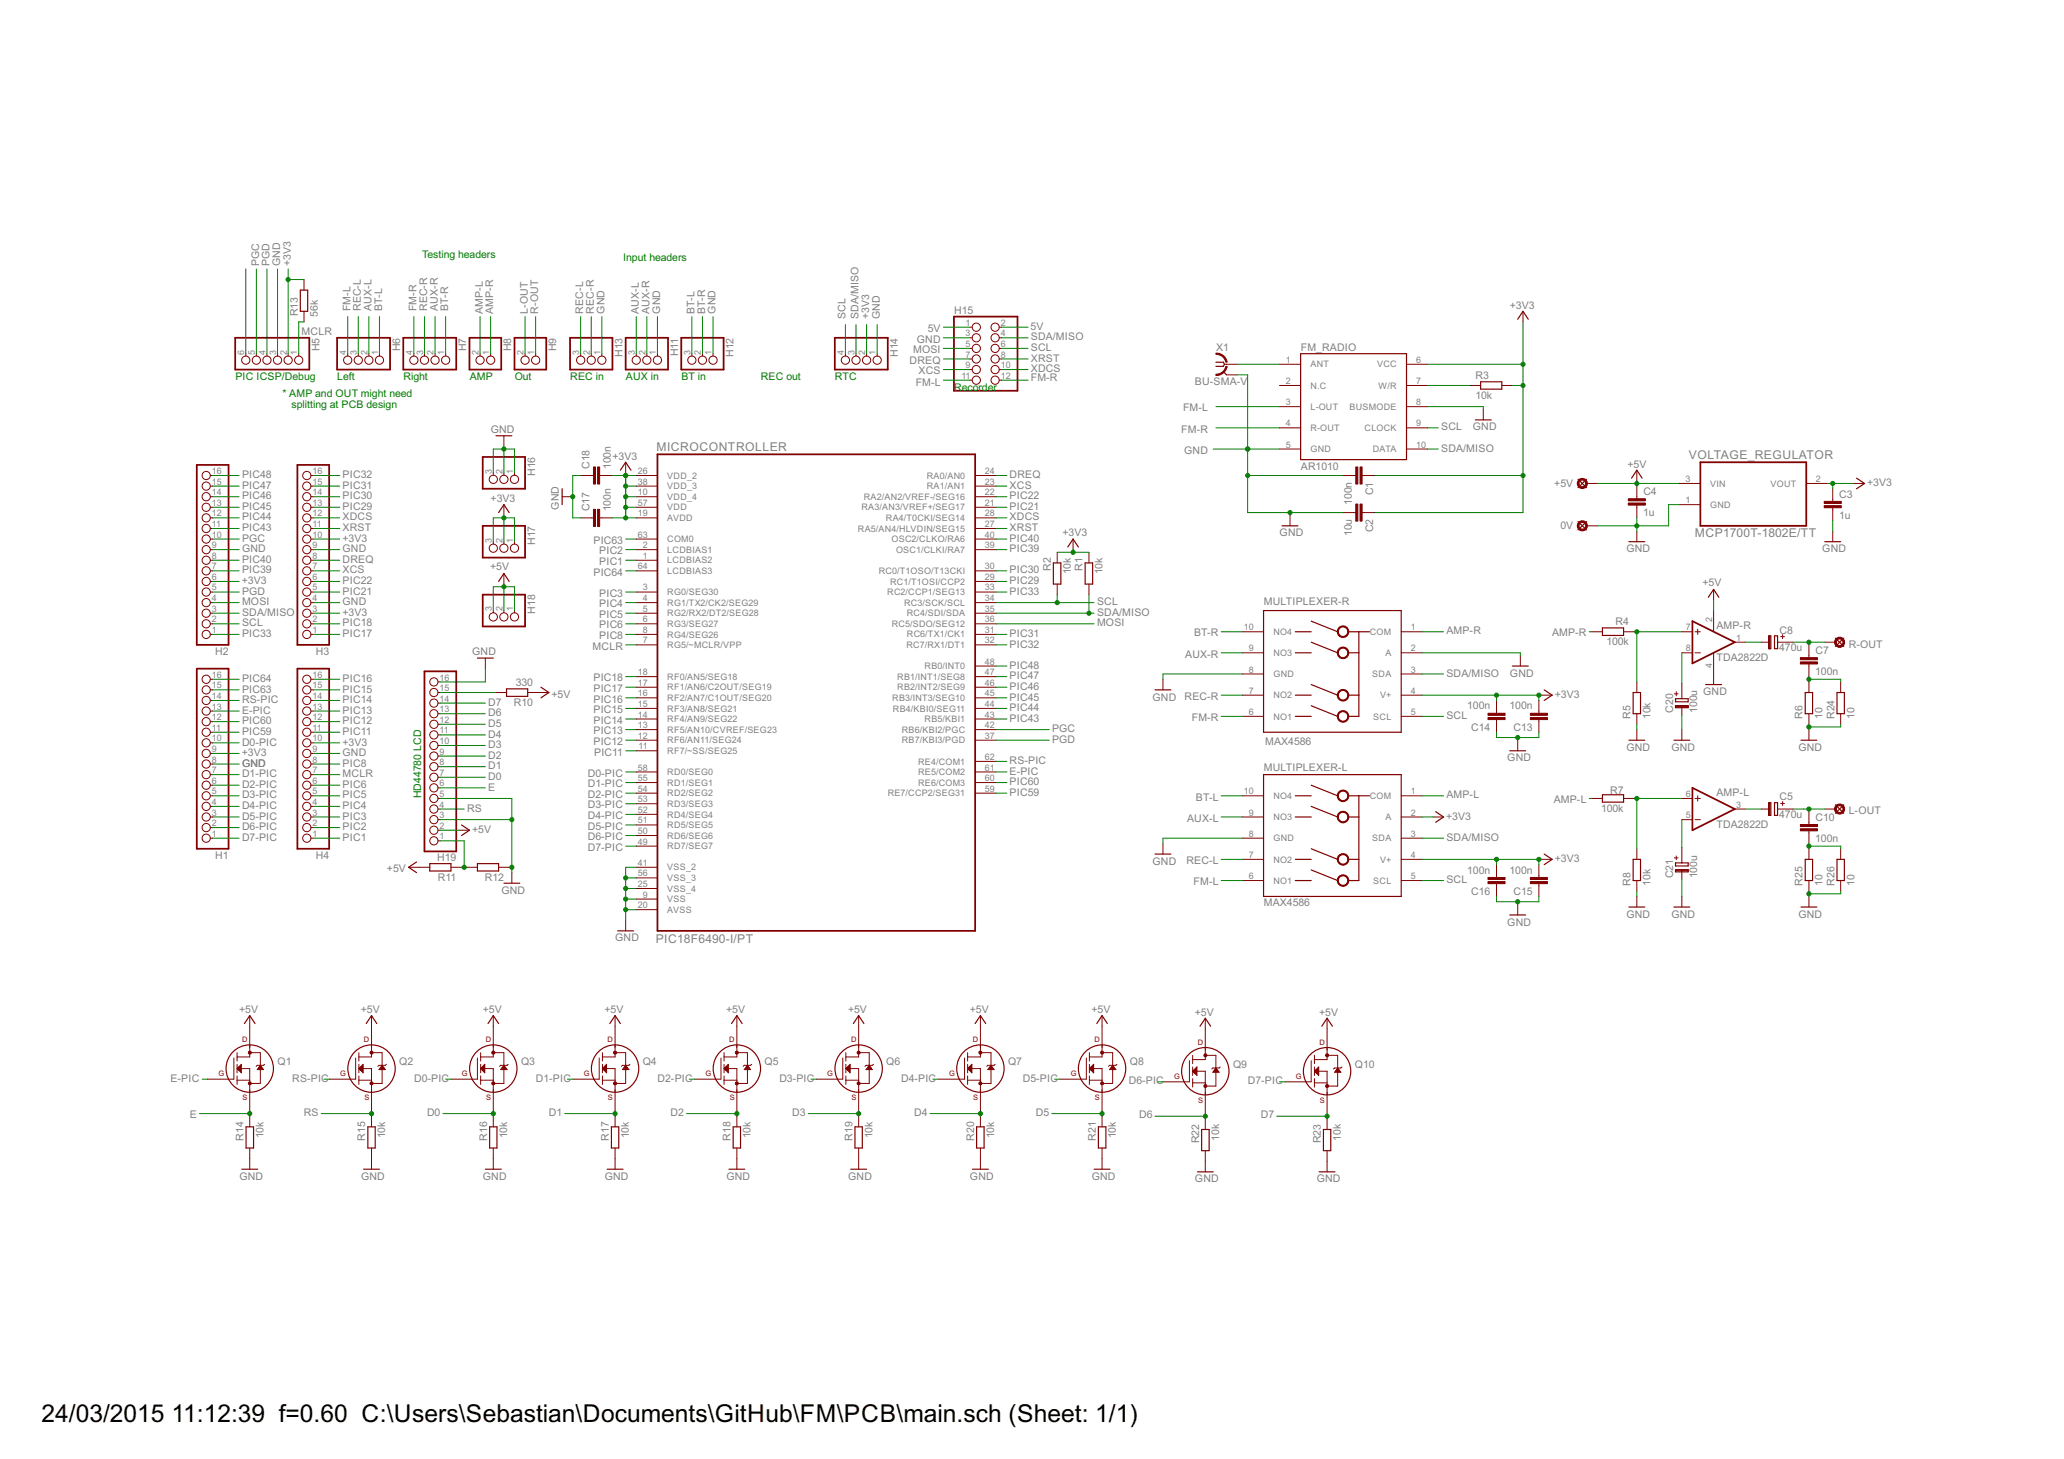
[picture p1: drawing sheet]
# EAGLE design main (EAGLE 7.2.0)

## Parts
0V  LSP11  [LSP11]
+5V  LSP11  [LSP11]
AMP-  TDA2822D  [SO08]
C1  100n  C-EUC0805  [C0805]
C2  10u  C-EUC0805  [C0805]
C3  1u  C-EUC0805  [C0805]
C4  1u  C-EUC0805  [C0805]
C5  470u  C-PR-SMD-SV-G  [SV-G]
C7  100n  C-EUC0805  [C0805]
C8  470u  C-PR-SMD-SV-G  [SV-G]
C10  100n  C-EUC0805  [C0805]
C13  100n  C-EUC0805  [C0805]
C14  100n  C-EUC0805  [C0805]
C15  100n  C-EUC0805  [C0805]
C16  100n  C-EUC0805  [C0805]
C17  100n  C-EUC0805  [C0805]
C18  100n  C-EUC0805  [C0805]
C20  100u  C-PR-SMD-SV-D  [SV-D]
C21  100u  C-PR-SMD-SV-D  [SV-D]
H1  PINHD-1X16  [1X16]
H2  PINHD-1X16  [1X16]
H3  PINHD-1X16  [1X16]
H4  PINHD-1X16  [1X16]
H5  PINHD-1X6  [1X06]
H6  PINHD-1X4  [1X04]
H7  PINHD-1X4  [1X04]
H8  PINHD-1X2  [1X02]
H9  PINHD-1X2  [1X02]
H11  PINHD-1X3  [1X03]
H12  PINHD-1X3  [1X03]
H13  PINHD-1X3  [1X03]
H14  PINHD-1X4/90  [1X04/90]
H15  PINHD-2X6  [2X06]
H16  PINHD-1X3  [1X03]
H17  PINHD-1X3  [1X03]
H18  PINHD-1X3  [1X03]
H19  PINHD-1X16  [1X16]
L-OUT  LSP10  [LSP10]
MICROCONTROLLER  PIC18F6490-I/PT  [QFP50P1200X1200X120-64N]
Q1  2N7000_SOT23  [SOT-23]
Q2  2N7000_SOT23  [SOT-23]
Q3  2N7000_SOT23  [SOT-23]
Q4  2N7000_SOT23  [SOT-23]
Q5  2N7000_SOT23  [SOT-23]
Q6  2N7000_SOT23  [SOT-23]
Q7  2N7000_SOT23  [SOT-23]
Q8  2N7000_SOT23  [SOT-23]
Q9  2N7000_SOT23  [SOT-23]
Q10  2N7000_SOT23  [SOT-23]
R1  10k  R-EU_M0805  [M0805]
R2  10k  R-EU_M0805  [M0805]
R3  10k  R-EU_M0805  [M0805]
R4  100k  R-EU_M0805  [M0805]
R5  10k  R-EU_M0805  [M0805]
R6  10  R-EU_M0805  [M0805]
R7  100k  R-EU_M0805  [M0805]
R8  10k  R-EU_M0805  [M0805]
R10  330  R-EU_M0805  [M0805]
R11  R-EU_M0805  [M0805]
R12  R-EU_M0805  [M0805]
R13  56k  R-EU_M0805  [M0805]
R14  10k  R-EU_M0805  [M0805]
R15  10k  R-EU_M0805  [M0805]
R16  10k  R-EU_M0805  [M0805]
R17  10k  R-EU_M0805  [M0805]
R18  10k  R-EU_M0805  [M0805]
R19  10k  R-EU_M0805  [M0805]
R20  10k  R-EU_M0805  [M0805]
R21  10k  R-EU_M0805  [M0805]
R22  10k  R-EU_M0805  [M0805]
R23  10k  R-EU_M0805  [M0805]
R24  10  R-EU_M0805  [M0805]
R25  10  R-EU_M0805  [M0805]
R26  10  R-EU_M0805  [M0805]
R-OUT  LSP10  [LSP10]
U$1  MAX4586  [UMAX10]
U$2  AR1010  [AR1010]
U$3  MAX4586  [UMAX10]
VOLTAGE_REGULATOR  MCP1700T-1802E/TT  [SOT95P237X112-3N]
X1  BU-SMA-V  [BU-SMA-V]

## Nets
5V: H15.1 H15.2
+3V3: C1.1 C2.1 C3.1 C13.2 C14.2 C15.2 C16.2 C17.2 C18.2 H1.9 H2.6 H3.3 H3.10 H4.10 H5.2 H14.2 H17.1 H17.2 H17.3 MICROCONTROLLER.10(VDD_4) MICROCONTROLLER.19(AVDD) MICROCONTROLLER.26(VDD_2) MICROCONTROLLER.38(VDD_3) MICROCONTROLLER.57(VDD) R1.1 R2.1 R3.2 R13.2 U$1.4(V+) U$2.6(VCC) U$3.2(A) U$3.4(V+) VOLTAGE_REGULATOR.2(VOUT)
+5V: +5V.MP AMP-.2(R:V+) C4.1 H18.1 H18.2 H18.3 H19.2 Q1.3(D) Q2.3(D) Q3.3(D) Q4.3(D) Q5.3(D) Q6.3(D) Q7.3(D) Q8.3(D) Q9.3(D) Q10.3(D) R10.1 R11.2 VOLTAGE_REGULATOR.3(VIN)
AMP-L: H8.2 R7.1 U$3.1(COM)
AMP-R: H8.1 R4.2 U$1.1(COM)
AUX-L: H6.2 H11.3 U$3.9(NO3)
AUX-R: H7.2 H11.2 U$1.9(NO3)
BT-L: H6.1 H12.3 U$3.10(NO4)
BT-R: H7.1 H12.2 U$1.10(NO4)
D0: H19.7 Q3.2(S) R16.1
D0-PIC: H1.10 MICROCONTROLLER.58(RD0/SEG0) Q3.1(G)
D1: H19.8 Q4.2(S) R17.1
D1-PIC: H1.7 MICROCONTROLLER.55(RD1/SEG1) Q4.1(G)
D2: H19.9 Q5.2(S) R18.1
D2-PIC: H1.6 MICROCONTROLLER.54(RD2/SEG2) Q5.1(G)
D3: H19.10 Q6.2(S) R19.1
D3-PIC: H1.5 MICROCONTROLLER.53(RD3/SEG3) Q6.1(G)
D4: H19.11 Q7.2(S) R20.1
D4-PIC: H1.4 MICROCONTROLLER.52(RD4/SEG4) Q7.1(G)
D5: H19.12 Q8.2(S) R21.1
D5-PIC: H1.3 MICROCONTROLLER.51(RD5/SEG5) Q8.1(G)
D6: H19.13 Q9.2(S) R22.1
D6-PIC: H1.2 MICROCONTROLLER.50(RD6/SEG6) Q9.1(G)
D7: H19.14 Q10.2(S) R23.1
D7-PIC: H1.1 MICROCONTROLLER.49(RD7/SEG7) Q10.1(G)
DREQ: H3.8 H15.7 MICROCONTROLLER.24(RA0/AN0)
E: H19.6 Q1.2(S) R14.1
E-PIC: H1.13 MICROCONTROLLER.61(RE5/COM2) Q1.1(G)
FM-L: H6.4 H15.11 U$2.3(L-OUT) U$3.6(NO1)
FM-R: H7.4 H15.12 U$1.6(NO1) U$2.4(R-OUT)
GND: 0V.MP AMP-.4(R:V-) C1.2 C2.2 C3.2 C4.2 C13.1 C14.1 C15.1 C16.1 C17.1 C18.1 C20.- C21.- H1.8 H2.9 H3.4 H3.9 H4.9 H5.3 H11.1 H12.1 H13.1 H14.1 H15.3 H16.1 H16.2 H16.3 H19.3 H19.5 H19.16 MICROCONTROLLER.9(VSS) MICROCONTROLLER.20(AVSS) MICROCONTROLLER.25(VSS_4) MICROCONTROLLER.41(VSS_2) MICROCONTROLLER.56(VSS_3) R5.1 R6.1 R8.1 R12.1 R14.2 R15.2 R16.2 R17.2 R18.2 R19.2 R20.2 R21.2 R22.2 R23.2 R24.1 R25.1 R26.1 U$1.2(A) U$1.8(GND) U$2.5(GND) U$2.8(BUSMODE) U$3.8(GND) VOLTAGE_REGULATOR.1(GND) X1.2 X1.3 X1.4 X1.5
L-OUT: C5.+ C10.1 H9.2 L-OUT.MP
MCLR: H4.7 H5.1 MICROCONTROLLER.7(RG5/~MCLR/VPP) R13.1
MOSI: H2.4 H15.5 MICROCONTROLLER.36(RC5/SDO/SEG12)
N$1: AMP-.8(R:-IN) C20.+
N$3: R3.1 U$2.7(W/R)
N$4: U$2.1(ANT) X1.1
N$5: AMP-.3(L:OUT) C5.-
N$7: AMP-.1(R:OUT) C8.-
N$8: AMP-.7(R:+IN) R4.1 R5.2
N$10: C10.2 R25.2 R26.2
N$13: H19.1 R11.1 R12.2
N$14: AMP-.5(L:-IN) C21.+
N$17: AMP-.6(L:+IN) R7.2 R8.2
N$18: H5.6
N$20: H19.15 R10.2
N$61: C7.2 R6.2 R24.2
PGC: H2.10 H5.5 MICROCONTROLLER.42(RB6/KBI2/PGC)
PGD: H2.5 H5.4 MICROCONTROLLER.37(RB7/KBI3/PGD)
PIC1: H4.1 MICROCONTROLLER.1(LCDBIAS2)
PIC2: H4.2 MICROCONTROLLER.2(LCDBIAS1)
PIC3: H4.3 MICROCONTROLLER.3(RG0/SEG30)
PIC4: H4.4 MICROCONTROLLER.4(RG1/TX2/CK2/SEG29)
PIC5: H4.5 MICROCONTROLLER.5(RG2/RX2/DT2/SEG28)
PIC6: H4.6 MICROCONTROLLER.6(RG3/SEG27)
PIC8: H4.8 MICROCONTROLLER.8(RG4/SEG26)
PIC11: H4.11 MICROCONTROLLER.11(RF7/~SS/SEG25)
PIC12: H4.12 MICROCONTROLLER.12(RF6/AN11/SEG24)
PIC13: H4.13 MICROCONTROLLER.13(RF5/AN10/CVREF/SEG23)
PIC14: H4.14 MICROCONTROLLER.14(RF4/AN9/SEG22)
PIC15: H4.15 MICROCONTROLLER.15(RF3/AN8/SEG21)
PIC16: H4.16 MICROCONTROLLER.16(RF2/AN7/C1OUT/SEG20)
PIC17: H3.1 MICROCONTROLLER.17(RF1/AN6/C2OUT/SEG19)
PIC18: H3.2 MICROCONTROLLER.18(RF0/AN5/SEG18)
PIC21: H3.5 MICROCONTROLLER.21(RA3/AN3/VREF+/SEG17)
PIC22: H3.6 MICROCONTROLLER.22(RA2/AN2/VREF-/SEG16)
PIC29: H3.13 MICROCONTROLLER.29(RC1/T1OSI/CCP2)
PIC30: H3.14 MICROCONTROLLER.30(RC0/T1OSO/T13CKI)
PIC31: H3.15 MICROCONTROLLER.31(RC6/TX1/CK1)
PIC32: H3.16 MICROCONTROLLER.32(RC7/RX1/DT1)
PIC33: H2.1 MICROCONTROLLER.33(RC2/CCP1/SEG13)
PIC39: H2.7 MICROCONTROLLER.39(OSC1/CLKI/RA7)
PIC40: H2.8 MICROCONTROLLER.40(OSC2/CLKO/RA6)
PIC43: H2.11 MICROCONTROLLER.43(RB5/KBI1)
PIC44: H2.12 MICROCONTROLLER.44(RB4/KBI0/SEG11)
PIC45: H2.13 MICROCONTROLLER.45(RB3/INT3/SEG10)
PIC46: H2.14 MICROCONTROLLER.46(RB2/INT2/SEG9)
PIC47: H2.15 MICROCONTROLLER.47(RB1/INT1/SEG8)
PIC48: H2.16 MICROCONTROLLER.48(RB0/INT0)
PIC59: H1.11 MICROCONTROLLER.59(RE7/CCP2/SEG31)
PIC60: H1.12 MICROCONTROLLER.60(RE6/COM3)
PIC63: H1.15 MICROCONTROLLER.63(COM0)
PIC64: H1.16 MICROCONTROLLER.64(LCDBIAS3)
R-OUT: C7.1 C8.+ H9.1 R-OUT.MP
REC-L: H6.3 H13.3 U$3.7(NO2)
REC-R: H7.3 H13.2 U$1.7(NO2)
RS: H19.4 Q2.2(S) R15.1
RS-PIC: H1.14 MICROCONTROLLER.62(RE4/COM1) Q2.1(G)
SCL: H2.2 H14.4 H15.6 MICROCONTROLLER.34(RC3/SCK/SCL) R2.2 U$1.5(SCL) U$2.9(CLOCK) U$3.5(SCL)
SDA/MISO: H2.3 H14.3 H15.4 MICROCONTROLLER.35(RC4/SDI/SDA) R1.2 U$1.3(SDA) U$2.10(DATA) U$3.3(SDA)
XCS: H3.7 H15.9 MICROCONTROLLER.23(RA1/AN1)
XDCS: H3.12 H15.10 MICROCONTROLLER.28(RA4/T0CKI/SEG14)
XRST: H3.11 H15.8 MICROCONTROLLER.27(RA5/AN4/HLVDIN/SEG15)
Unconnected: U$2.2(N.C)

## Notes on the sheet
- Testing headers | Input headers
- PIC ICSP/Debug | Left | Right | AMP | Out | REC in | AUX in | BT in | REC out | RTC
- * AMP and OUT might need 
     splitting at PCB design
- Recorder
- HD44780 LCD

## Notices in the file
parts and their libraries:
cap-pan40: Copyright (C) 2004, Bob Starr
